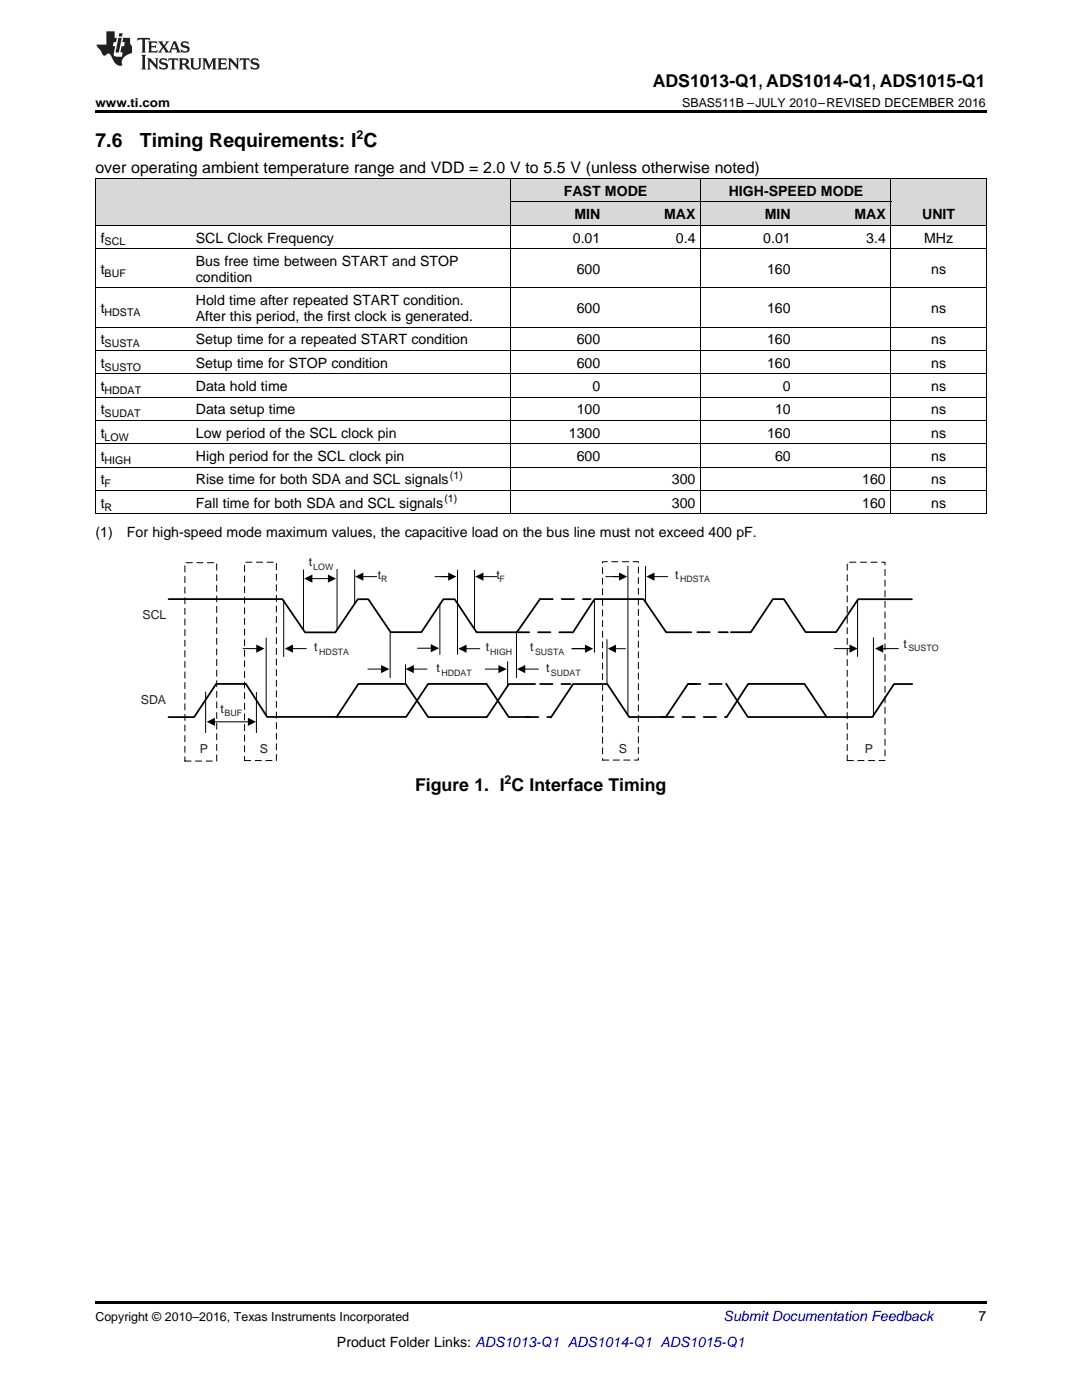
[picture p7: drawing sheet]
<svg xmlns="http://www.w3.org/2000/svg" width="216mm" height="279mm" viewBox="0 0 216 279" stroke-linecap="round" stroke-linejoin="round" font-family="sans-serif">
<g fill="#d8d8d8">
<path d="M19 35.7h19v9.3h-19z"/>
<path d="M38 35.7h63.9v9.3h-63.9z"/>
<path d="M177.8 35.7h19v9.3h-19z"/>
<path d="M101.9 40.4h19v4.6h-19z"/>
<path d="M120.9 40.4h19v4.6h-19z"/>
<path d="M139.9 40.4h19v4.6h-19z"/>
<path d="M158.9 40.4h18.9v4.6h-18.9z"/>
<path d="M101.9 35.7h19v4.7h-19z"/>
<path d="M120.9 35.7h19v4.7h-19z"/>
<path d="M139.9 35.7h19v4.7h-19z"/>
<path d="M158.9 35.7h18.9v4.7h-18.9z"/>
</g>
<path d="M19 22h177.8v.5h-177.8zM19 102.6h.2zM101.8 102.6h.1zM120.8 102.6h.1zM139.8 102.6h.1zM158.7 102.6h.2zM177.7 102.6h.1zM196.7 102.6h.1zM19 259.7h177.8v.5h-177.8z" fill="#000"/>
<path d="M107.8 119.5l-4.7 6.7h-8l-4.4-6.6h-2.2l-4.4 6.6h-6.2l-4.4-6.6h-2.1l-4.5 6.6h-6l-4.6-6.6h-22.7M182 119.6h-10.8l-4.4 6.6h-6.1l-4.3-6.6h-2.2l-4.4 6.6h-4M106.8 136.5h-5.3l-4.4 6.6h-11.7l-4.5-6.6h-9.4l-4.4 6.6M137.9 126.2h-5l-4.5-6.6h-9.8l-4.3 6.6M138.9 136.5h-1.6l-4.4 6.6h-7.4l-4.3-6.6h-6.8l-4.5 6.7M144.9 136.4l4.3 6.7h24.9l4.3-6.6h3.6M105.6 143.1h-4.1l-4.4-6.6h-11.7l-4.4 6.6h-27.7l-4.2-6.6h-6l-4.4 6.6h-5.1M164.9 143.1l-4.4-6.6h-11.2l-4.3 6.7" fill="none" stroke="#000" stroke-width=".35"/>
<g fill="none" stroke="#000" stroke-width=".2">
<path d="M19 35.6h177.8M19.1 35.7v66.9M101.8 35.7v66.9M139.8 35.7v66.9M177.8 35.7v66.9M196.8 35.7v66.9M19 57.4h177.8M19 49.6h177.8M19 45h177.8M101.9 40.3h75.9M19 79.3h177.8M19 74.6h177.8"/>
<path d="M19 69.9h177.8M19 65.3h177.8M19 97.9h177.8M19 93.2h177.8M19 88.6h177.8M19 83.9h177.8M19 102.5h177.8M56.6 119.8v11.2M60.6 113.7v11.9M62.1 115.5h3.5M67.3 113.6v12.2M70.8 113.8v6.6"/>
<path d="M72.3 115.1h2.8M86.8 115.1h2.8M88 115.1h1.8M91.3 113.8v16.8M94.7 113.8v11.7M96.3 115.1h2.8M118.6 119.6v10.6M120.9 115.1h2.8M122.3 115.1h1.8M125.3 113v29.7M128.8 113v7M130.4 115.1h2.8"/>
<path d="M171.1 119.7v11.3M41 138.1v8.1M48.5 129.4h2.8M51.2 138.2v8M53.1 127.3v15.5M58.3 129.4h2.8M73.4 133.5h2.8M77.8 126.2v9M80.9 132.6v3.9M82.4 133.5h2.8M83.3 129.4h2.9M87.8 120.5v10.1"/>
<path d="M92.9 129.5h2.8M96.8 133.5h2.9M101.3 132.1v4.8M103.1 126.2v9M104.6 133.5h2.8M117.2 129.4l-3.1 .1M121.1 127.6v8.8M122.7 129.5h2.1M166.5 129.4h3.2M174.3 127.3v15.7M176 129.4h3.3M42.7 144.1h7"/>
</g>
<g fill="#000">
<path d="M60.7 115.5l1.6-.8v1.6zM65.4 114.7l1.7 .8-1.7 .8zM70.9 115.1l1.6-.8v1.6zM89.4 114.3l1.7 .8-1.7 .8zM94.8 115.1l1.7-.8v1.6zM123.5 114.3l1.6 .8-1.6 .8zM129 115.1l1.6-.8v1.6zM51.1 128.6l1.7 .8-1.7 .9zM56.8 129.4l1.7-.8v1.7zM76 132.7l1.7 .8-1.7 .8zM80.9 133.5l1.7-.8v1.6zM86 128.5l1.6 .9-1.6 .8z"/>
<path d="M91.5 129.5l1.6-.9v1.7zM99.5 132.7l1.6 .8-1.6 .8zM103.2 133.5l1.6-.8v1.6zM116.7 128.6l1.7 .9-1.7 .8zM121.3 129.5l1.6-.9v1.7zM169.5 128.6l1.6 .8-1.6 .9zM174.6 129.4l1.6-.8v1.7zM41.3 144.1l1.6-.9v1.7zM49.5 143.2l1.6 .9-1.6 .8z"/>
</g>
<path d="M36.9 112.3h6.3v39.6h-6.3zM48.8 112.2h6.3v39.6h-6.3zM120.2 112.1h7.2v39.6h-7.2zM169.1 112.2h7.5v39.6h-7.5z" fill="none" stroke="#000" stroke-width=".2" stroke-dasharray="1.2 .9"/>
<path d="M107.8 119.6h10.1M103.1 126.2h11.4M107.8 136.5h6M137.3 136.5h7.8M139.2 126.2h6M105 143.1h4.9M131.9 143.1h12.9" fill="none" stroke="#000" stroke-width=".35" stroke-dasharray="2.5 1.8"/>
<g fill="#231f20">
<path d="M27.5 7.6l-.1 .5 .4-.2h.6v.1v2.1l-.2 .4h1l-.3-.4v-2.1l.1-.1h.5l.5 .2-.2-.5zM29.5 8.3l.2 .3v1.5l-.2 .4h1.8l.2-.6a1.04 1.04 0 0 1-1.3 .2v-.7h.6l.3 .2v-.6l-.3 .2h-.6v-.6l.8-.1 .4 .3-.2-.5zM31.5 8.3l.9 1.1-.9 1.1h.8l-.2-.2 .5-.7 .4 .7-.2 .2h1.5l-.1-.2 .1-.4h.9l.1 .4-.2 .2h1l-.3-.3-.7-1.9h-.5l-.9 2-.8-1 .9-1h-.8l.1 .3-.3 .5-.4-.6 .2-.2zM34.7 8.6l.4 1h-.7zM36.3 8.4a.63 .63 0 0 0-.2 .7 .63 .63 0 0 0 .6 .4l.6 .2 .1 .2a.75 .75 0 0 1-.7 .4 .75 .75 0 0 1-.6-.5l.1 .7 .1-.1a1.11 1.11 0 0 0 1.5-.6 1.13 1.13 0 0 0-1.2-.8l-.1-.4a1.04 1.04 0 0 1 1.2 .2l-.2-.5-.1 .1-.5-.2zM28.2 10.9l.2 .4v2.2l-.2 .4h1l-.3-.4v-2.2l.3-.4zM29.3 11.6l.3 .4v1.5l-.3 .4h.8l-.2-.4v-1.3l1.5 1.7v-1.9l.2-.4h-.7l.2 .4v.9l-1.1-1.3zM32 11.8a.62 .62 0 0 0-.2 .7 .62 .62 0 0 0 .6 .4l.6 .1 .1 .3a.76 .76 0 0 1-.7 .3 .76 .76 0 0 1-.6-.4l.1 .7 .1-.1a1.11 1.11 0 0 0 1.5-.6 1.13 1.13 0 0 0-1.2-.8l-.1-.4a1.04 1.04 0 0 1 1.2 .2l-.2-.6-.1 .1-.5-.1zM33.7 11.6l-.2 .6a.61 .61 0 0 1 .8-.3v1.6l-.2 .4h.9l-.2-.4v-1.6a.63 .63 0 0 1 .8 .3l-.2-.6zM35.6 11.6l.3 .4v1.5l-.3 .4h1l-.2-.2v-.8l.5 .2a.76 .76 0 0 0 1.2 .7l-1-1a.58 .58 0 0 0 .6-.5 .58 .58 0 0 0-.5-.6zM36.4 11.9h.1a.45 .45 0 0 1 .5 .1 .45 .45 0 0 1 .1 .5l-.7 .2zM37.9 11.6l.2 .2a2.17 2.17 0 0 0 .3 1.9 .99 .99 0 0 0 1.6-.6v-1.1l.2-.4h-.7l.2 .2a1.92 1.92 0 0 1-.2 1.8 .6 .6 0 0 1-.9-.5v-1.1l.2-.4zM40.4 11.6l.2 .4v1.5l-.2 .4h.7l-.2-.4v-1.4l.8 1.8 .8-1.8v1.4l-.2 .4h.9l-.2-.4v-1.5l.2-.4h-.8l-.6 1.5-.6-1.5zM43.4 11.6l.2 .4v1.5l-.2 .4h1.8l.2-.6a1.04 1.04 0 0 1-1.3 .1v-.6h.5l.4 .2v-.6l-.4 .2h-.5v-.7h.8l.3 .3-.1-.6zM45.5 11.6l.2 .4v1.5l-.2 .4h.7l-.2-.4v-1.3l1.5 1.7v-1.9l.2-.4h-.7l.2 .4v.9l-1.1-1.3zM47.9 11.6l-.1 .6a.61 .61 0 0 1 .8-.3v1.6l-.3 .4h1l-.3-.4 .1-1.6a.63 .63 0 0 1 .7 .3l-.1-.6zM50.2 11.8a.62 .62 0 0 0-.2 .7 .62 .62 0 0 0 .6 .4l.6 .1 .2 .3a.76 .76 0 0 1-.8 .3 .76 .76 0 0 1-.6-.4l.1 .7 .2-.1a1.11 1.11 0 0 0 1.5-.6 1.13 1.13 0 0 0-1.3-.8l-.1-.4a1.04 1.04 0 0 1 1.2 .2l-.1-.6-.2 .1-.5-.1z"/>
<path d="M21.2 6.3v2.6h-1.9l.1 .4 .7 .9a.91 .91 0 0 0 1 .8 .56 .56 0 0 1 .5-.3 .56 .56 0 0 1 .5 .3l.4 .8a1.53 1.53 0 0 0 1.9 1.2 1.54 1.54 0 0 1 1-2.1l.9-.3v-1.4a1.52 1.52 0 0 1-.3-1.6h-1.4l-.2 .8h.5l-.2 .8h-.4l-.2 1v.2l.4 .1-.2 .8a1.93 1.93 0 0 1-1.6-.3l.3-1.8h-.5l.2-.8h.4l.2-.8h-.4v-1.3zM23.6 7.6l-.6 2.9h.7l.6-2.9zM23.8 6.6l-.1 .7h.6l.2-.7z"/>
</g>
<g font-size="3.9">
<text x="19" y="29.3">7.6</text>
<text x="27.9" y="29.3">Timing Requirements: I C</text>
</g>
<g font-size="3.5">
<text x="130.2" y="17.3">ADS1013-Q1, ADS1014-Q1, ADS1015-Q1</text>
<text x="82.8" y="157.8">Figure 1. I C Interface Timing</text>
</g>
<text font-size="3.2" x="19" y="34.4">over operating ambient temperature range and VDD = 2.0 V to 5.5 V (unless otherwise noted)</text>
<g font-size="2.8">
<text x="112.5" y="39.1">FAST MODE</text>
<text x="145.4" y="39.1">HIGH-SPEED MODE</text>
<text x="114.6" y="43.7">MIN</text>
<text x="132.5" y="43.7">MAX</text>
<text x="152.6" y="43.7">MIN</text>
<text x="170.5" y="43.7">MAX</text>
<text x="184" y="43.7">UNIT</text>
<text x="20.1" y="48.4">f</text>
<text x="39.1" y="48.4">SCL Clock Frequency</text>
<text x="39.1" y="53.1">Bus free time between START and STOP</text>
<text x="114.3" y="48.4">0.01</text>
<text x="134.9" y="48.4">0.4</text>
<text x="152.3" y="48.4">0.01</text>
<text x="172.9" y="48.4">3.4</text>
<text x="184.4" y="48.4">MHz</text>
<text x="20.1" y="54.6">t</text>
<text x="39.1" y="56.2">condition</text>
<text x="115.1" y="54.6">600</text>
<text x="153.1" y="54.6">160</text>
<text x="185.8" y="54.6">ns</text>
<text x="20.1" y="62.5">t</text>
<text x="39.1" y="60.9">Hold time after repeated START condition.</text>
<text x="39.1" y="64.1">After this period, the first clock is generated.</text>
<text x="115.1" y="62.5">600</text>
<text x="153.1" y="62.5">160</text>
<text x="185.8" y="62.5">ns</text>
<text x="20.1" y="68.7">t</text>
<text x="39.1" y="68.7">Setup time for a repeated START condition</text>
<text x="115.1" y="68.7">600</text>
<text x="153.1" y="68.7">160</text>
<text x="185.8" y="68.7">ns</text>
<text x="20.1" y="73.4">t</text>
<text x="39.1" y="73.4">Setup time for STOP condition</text>
<text x="115.1" y="73.4">600</text>
<text x="153.1" y="73.4">160</text>
<text x="185.8" y="73.4">ns</text>
<text x="20.1" y="78">t</text>
<text x="20.1" y="82.7">t</text>
<text x="39.1" y="78">Data hold time</text>
<text x="39.1" y="82.7">Data setup time</text>
<text x="115.1" y="82.7">100</text>
<text x="118.2" y="78">0</text>
<text x="154.7" y="82.7">10</text>
<text x="156.2" y="78">0</text>
<text x="185.8" y="78">ns</text>
<text x="185.8" y="82.7">ns</text>
<text x="20.1" y="87.3">t</text>
<text x="39.1" y="87.3">Low period of the SCL clock pin</text>
<text x="113.5" y="87.3">1300</text>
<text x="153.1" y="87.3">160</text>
<text x="185.8" y="87.3">ns</text>
<text x="20.1" y="92">t</text>
<text x="39.1" y="92">High period for the SCL clock pin</text>
<text x="115.1" y="92">600</text>
<text x="154.7" y="92">60</text>
<text x="185.8" y="92">ns</text>
<text x="20.1" y="96.7">t</text>
<text x="20.1" y="101.3">t</text>
<text x="39.1" y="96.7">Rise time for both SDA and SCL signals</text>
<text x="39.1" y="101.3">Fall time for both SDA and SCL signals</text>
<text x="134.1" y="96.7">300</text>
<text x="134.1" y="101.3">300</text>
<text x="172" y="96.7">160</text>
<text x="172" y="101.3">160</text>
<text x="185.8" y="96.7">ns</text>
<text x="185.8" y="101.3">ns</text>
<text x="19" y="107.2">(1)</text>
<text x="25.3" y="107.2">For high-speed mode maximum values, the capacitive load on the bus line must not exceed 400 pF.</text>
<text x="195.3" y="263.6">7</text>
<text x="67.2" y="268.9">Product Folder Links: ADS1013-Q1 ADS1014-Q1 ADS1015-Q1</text>
</g>
<text font-size="2.8" fill="#0000c8" x="144.4" y="263.6">Submit Documentation Feedback</text>
<g font-size="2.5">
<text x="19" y="21.4">www.ti.com</text>
<text x="136.1" y="21.4">SBAS511B –JULY 2010–REVISED DECEMBER 2016</text>
<text x="71.2" y="27.7">2</text>
<text x="100.7" y="156.4">2</text>
<text x="19" y="263.6">Copyright © 2010–2016, Texas Instruments Incorporated</text>
</g>
<g font-size="2.5" fill="#221f20">
<text x="61.7" y="113">t</text>
<text x="75.4" y="115.5">t</text>
<text x="99.1" y="115.5">t</text>
<text x="134.7" y="115.5">t</text>
<text x="28.4" y="123.6">SCL</text>
<text x="62.7" y="129.9">t</text>
<text x="97" y="129.9">t</text>
<text x="105.8" y="129.9">t</text>
<text x="180.3" y="129.2">t</text>
<text x="87.1" y="134.2">t</text>
<text x="109" y="134.2">t</text>
<text x="28.1" y="140.5">SDA</text>
<text x="44" y="142.3">t</text>
<text x="39.8" y="150.4">P</text>
<text x="51.8" y="150.4">S</text>
<text x="123.5" y="150.4">S</text>
<text x="172.6" y="150.4">P</text>
</g>
<g font-size="2.1">
<text x="20.9" y="49">SCL</text>
<text x="20.9" y="55.2">BUF</text>
<text x="20.9" y="63">HDSTA</text>
<text x="20.9" y="69.3">SUSTA</text>
<text x="20.9" y="73.9">SUSTO</text>
<text x="20.9" y="78.6">HDDAT</text>
<text x="20.9" y="83.3">SUDAT</text>
<text x="20.9" y="87.9">LOW</text>
<text x="20.9" y="92.6">HIGH</text>
<text x="89.8" y="95.5">(1)</text>
<text x="20.9" y="97.2">F</text>
<text x="20.9" y="101.9">R</text>
<text x="88.7" y="100.2">(1)</text>
</g>
<g font-size="1.8" fill="#221f20">
<text x="62.5" y="113.7">LOW</text>
<text x="76.1" y="116.2">R</text>
<text x="99.7" y="116.2">F</text>
<text x="135.7" y="116.2">HDSTA</text>
<text x="63.7" y="130.6">HDSTA</text>
<text x="97.8" y="130.6">HIGH</text>
<text x="106.8" y="130.6">SUSTA</text>
<text x="181.3" y="129.9">SUSTO</text>
<text x="88.1" y="134.9">HDDAT</text>
<text x="109.9" y="134.9">SUDAT</text>
<text x="44.8" y="143">BUF</text>
</g>
</svg>
